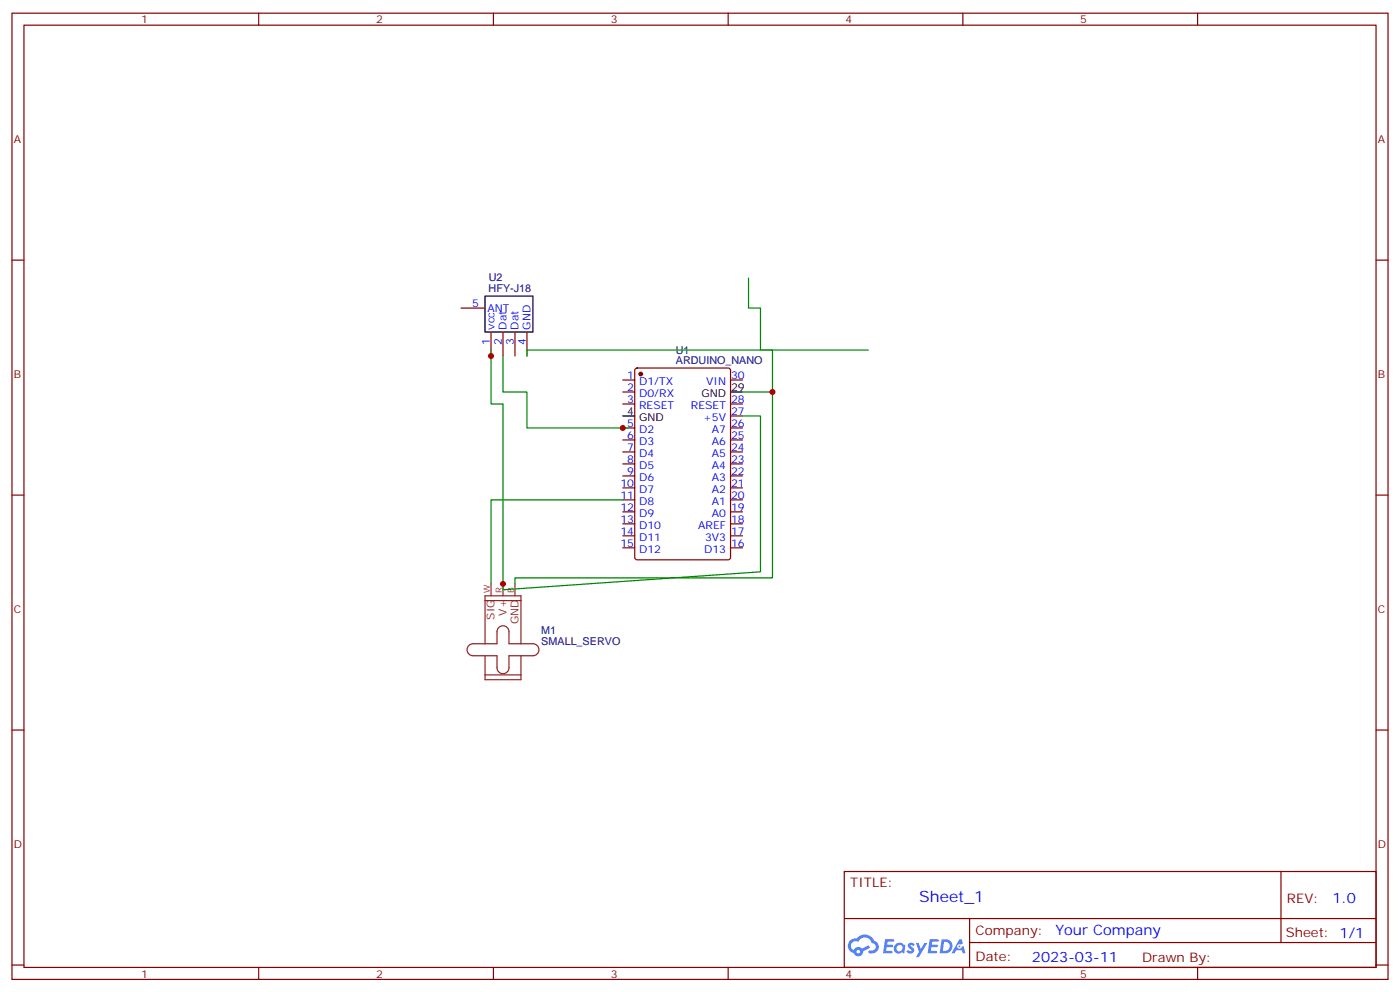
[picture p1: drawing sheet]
<svg xmlns="http://www.w3.org/2000/svg" width="412mm" height="292mm" viewBox="0 0 412 292" stroke-linecap="round" stroke-linejoin="round" font-family="sans-serif">
<g fill="none" stroke="#870000" stroke-width=".35">
<path d="M3.5 3.9h405.4v284.3h-405.4zM7.1 7.4h398.2v277.3h-398.2zM76.2 3.9v3.5M145.3 3.9v3.5M214.5 3.9v3.5M283.6 3.9v3.5M352.8 3.9v3.5M3.5 76.6h3.6M405.3 76.6h3.6M3.5 145.7h3.6M405.3 145.7h3.6M3.5 214.8h3.6"/>
<path d="M405.3 214.8h3.6M248.7 256.5h156.6v28.2h-156.6zM377.3 256.5v20.9M248.7 270.3h156.5M285.6 277.4h119.6M285.6 270.3v14.1M3.5 284h3.6M76.2 284.7v3.5M145.3 284.7v3.5M214.5 284.7v3.5M283.6 284.7v3.5M352.8 284.7v3.5"/>
<path d="M405.3 284h3.6"/>
</g>
<g fill="#5487ff">
<path d="M267.7 277.6a1.22 1.22 0 0 1 1.7 .3l-.4 .6a.47 .47 0 0 0-.3-.4 .47 .47 0 0 0-.5 .2l.1 .2a1.14 1.14 0 0 1 .8 1.8 1.14 1.14 0 0 1-1.9-.1l-.2-.1 .5-.6 .7 .4a.29 .29 0 0 0 .3-.2 .29 .29 0 0 0-.2-.3 1.04 1.04 0 0 1-.6-1.8z"/>
<path d="M260.7 276.4h2.4l.3 .2-.2 .5h-1.8l-.1 .9h1.5l.3 .4-.3 .3h-1.6l-.2 1.1 1.7 .1 .2 .3-.2 .3-2.6 .1z"/>
<path d="M273.8 276.4h2.4l.3 .2-.1 .5h-1.8l-.2 .9h1.6l.3 .4-.4 .3h-1.6l-.1 1.1 1.7 .1 .2 .3-.2 .3h-2.6z"/>
<path d="M282.6 276.4h.7l.3 1.3-.6 .3a.69 .69 0 0 0-1 .2 .69 .69 0 0 0 .4 1 .69 .69 0 0 0 .9-.6l.5-.3 .6 2.2h-.8l-.2-.8h-1.8l-.5 .8h-.8z"/>
<path d="M269.8 277.5h.8l.6 1.8 1.1-1.8h.9l-2.6 4.2h-.8l.9-1.6z"/>
<path d="M277.4 276.4l-.6 4.2h1.3a2.11 2.11 0 0 0 2.5-2.2 2.11 2.11 0 0 0-2.5-2zM278.1 277.1a1.39 1.39 0 0 1 1.7 1.5 1.39 1.39 0 0 1-1.8 1.2h-.3z"/>
<path d="M263.7 278a1.54 1.54 0 0 0-.1 2.2 1.54 1.54 0 0 0 2.2 .1l.6 .3 .3-2.3-.2-.3h-.4a1.49 1.49 0 0 0-2.4 0zM264 279a.94 .94 0 0 1 1.8 0 .94 .94 0 0 1-1.8 0z"/>
<path d="M250.4 276.8a2.18 2.18 0 0 0 1.1 3.7 1.44 1.44 0 0 0 1.6 .9 1.44 1.44 0 0 0 1.2-1.5l2-1-.5-.7-1.9 1a1.47 1.47 0 0 0-2.4 .4 1.39 1.39 0 0 1-.7-1.9 1.39 1.39 0 0 1 2-.5 2.12 2.12 0 0 1 2.2-1.3 2.12 2.12 0 0 1 1.9 1.7 1.14 1.14 0 0 1 1.1 1.4 1.14 1.14 0 0 1-1.7 .7 .43 .43 0 0 0-.5 .4 .43 .43 0 0 0 .4 .5 1.98 1.98 0 0 0 2.5-1.3 1.98 1.98 0 0 0-1.2-2.5 3.1 3.1 0 0 0-5.3-.7l-.9 .1zM252.3 280.1a.55 .55 0 0 1 1.1 0 .55 .55 0 0 1-1.1 0z"/>
<circle cx="282.6" cy="278.5" r=".26"/>
</g>
<g fill="none" stroke="#870000" stroke-width=".35">
<path d="M135.8 90.7h7.1M144.6 97.7v7.1M148.2 97.7v7.1M151.7 97.7v7.1M155.2 97.7v7.1M183.4 111.8h3.6M183.4 115.4h3.6M183.4 118.9h3.6M187.2 108.5l.5-.2h26.8l.6 .4 .1 55.3-.5 .7h-27l-.7-.4v-55.3zM215.2 111.8h3.5M215.2 118.9h3.5M183.4 125.9h3.6"/>
<path d="M183.4 129.5h3.6M183.4 133h3.6M183.4 136.5h3.6M215.2 125.9h3.5M215.2 129.5h3.5M215.2 133h3.5M215.2 136.5h3.5M215.2 122.4h3.5M183.4 140.1h3.6M183.4 143.6h3.6M183.4 147.1h3.6M183.4 150.6h3.6"/>
<path d="M183.4 154.2h3.6M183.4 157.7h3.6M215.2 140.1h3.5M215.2 143.6h3.5M215.2 147.1h3.5M215.2 150.6h3.5M215.2 154.2h3.5M215.2 157.7h3.5M183.4 161.2h3.6M215.2 161.2h3.5"/>
</g>
<circle cx="188.7" cy="110.1" r=".53" fill="#870000" stroke="#870000" stroke-width=".35"/>
<path d="M142.9 87.1h14.1v10.6h-14.1zM215.2 115.4h3.5M183.4 122.4h3.6" fill="none" stroke="#000" stroke-width=".35"/>
<path d="M142.9 176.7h10.6M144.6 171.8v3.5M148.2 171.8v3.5M151.7 171.8v3.5M138.1 190l1.2-.6h7.1v-3.5a1.76 1.76 0 0 1 1.8-1.7 1.76 1.76 0 0 1 1.7 1.7v3.5h7.1a1.76 1.76 0 0 1 1.7 1.8 1.76 1.76 0 0 1-1.7 1.8h-7.1v3.5a1.76 1.76 0 0 1-1.7 1.8 1.76 1.76 0 0 1-1.8-1.8v-3.5h-7.1a1.76 1.76 0 0 1-1.6-1.1 1.76 1.76 0 0 1 .4-1.9zM142.9 189.4v-14.1h10.6v14.1M142.9 193v7h10.6v-7M142.9 198.6h10.6" fill="none" stroke="#8c2424" stroke-width=".35"/>
<path d="M220.5 81.8v8.9h3.5v12.3h31.8M144.6 103v15.9h3.6v54.7l75.8-5.3v-45.9h-5.3M148.2 104.8v10.6h7v10.5h30M155.2 104.8v-1.8h72.3v12.4M218.7 115.4h8.8v54.6h-75.8v1.8M183.4 147.1h-38.8v24.7" fill="none" stroke="#008700" stroke-width=".35"/>
<g fill="#c00">
<circle cx="148.2" cy="171.8" r=".88"/>
<circle cx="144.6" cy="104.8" r=".88"/>
<circle cx="227.5" cy="115.4" r=".88"/>
<circle cx="183.4" cy="125.9" r=".88"/>
</g>
<text font-size="4.6" fill="#00f" x="270.8" y="265.5">Sheet_1</text>
<g font-size="4.2" fill="#00f">
<text x="392.5" y="265.7">1.0</text>
<text x="310.9" y="275.3">Your Company</text>
<text x="304" y="283.1">2023-03-11</text>
</g>
<g font-size="3.9" fill="#800">
<text x="250.5" y="261.1">TITLE:</text>
<text x="379.1" y="265.7">REV:</text>
<text x="287.4" y="275.3">Company:</text>
<text x="378.7" y="275.9">Sheet: 1/1</text>
<text x="287.4" y="282.9">Date:</text>
<text x="336.4" y="283">Drawn By:</text>
</g>
<g font-size="3.2" fill="#800">
<text x="41.6" y="6.9">1</text>
<text x="110.8" y="6.9">2</text>
<text x="179.9" y="6.9">3</text>
<text x="249.1" y="6.9">4</text>
<text x="318.2" y="6.9">5</text>
<text x="4.1" y="42">A</text>
<text x="405.9" y="42">A</text>
<text x="4.1" y="111.1">B</text>
<text x="405.9" y="111.1">B</text>
<text x="4.1" y="180.3">C</text>
<text x="405.9" y="180.3">C</text>
<text x="4.1" y="249.4">D</text>
<text x="405.9" y="249.4">D</text>
<text x="41.6" y="287.7">1</text>
<text x="110.8" y="287.7">2</text>
<text x="179.9" y="287.7">3</text>
<text x="249.1" y="287.7">4</text>
<text x="318.2" y="287.7">5</text>
</g>
<g font-size="3.2" fill="#000080">
<text x="143.9" y="82.7">U2</text>
<text x="143.9" y="85.9">HFY-J18</text>
<text x="199.1" y="107.1">ARDUINO_NANO</text>
<text x="199.1" y="104.2">U1</text>
<text x="159.5" y="189.9">SMALL_SERVO</text>
<text x="159.5" y="186.7">M1</text>
</g>
<g font-size="3.2" fill="#00f">
<text x="139.1" y="90.3">5</text>
<text x="143.6" y="91.7">ANT</text>
<text x="144.3" y="101.5" transform="rotate(-90 144.3 101.5)">1</text>
<text x="145.7" y="97" transform="rotate(-90 145.7 97)">vcc</text>
<text x="147.8" y="101.5" transform="rotate(-90 147.8 101.5)">2</text>
<text x="149.2" y="97" transform="rotate(-90 149.2 97)">Dat</text>
<text x="151.3" y="101.5" transform="rotate(-90 151.3 101.5)">3</text>
<text x="152.8" y="97" transform="rotate(-90 152.8 97)">Dat</text>
<text x="154.9" y="101.5" transform="rotate(-90 154.9 101.5)">4</text>
<text x="156.3" y="97" transform="rotate(-90 156.3 97)">GND</text>
<text x="184.8" y="111.5">1</text>
<text x="188.3" y="113.2">D1/TX</text>
<text x="208" y="113.2">VIN</text>
<text x="215.4" y="111.5">30</text>
<text x="184.8" y="115">2</text>
<text x="184.8" y="118.5">3</text>
<text x="188.3" y="116.8">D0/RX</text>
<text x="215.4" y="118.5">28</text>
<text x="184.8" y="125.6">5</text>
<text x="188.3" y="120.3">RESET</text>
<text x="203.5" y="120.3">RESET</text>
<text x="207.1" y="123.8">+5V</text>
<text x="215.4" y="125.6">26</text>
<text x="215.4" y="122.1">27</text>
<text x="184.8" y="129.1">6</text>
<text x="188.3" y="127.4">D2</text>
<text x="188.3" y="130.9">D3</text>
<text x="209.7" y="130.9">A6</text>
<text x="209.7" y="127.4">A7</text>
<text x="215.4" y="129.1">25</text>
<text x="184.8" y="132.6">7</text>
<text x="184.8" y="136.2">8</text>
<text x="188.3" y="134.4">D4</text>
<text x="188.3" y="137.9">D5</text>
<text x="209.7" y="137.9">A4</text>
<text x="209.7" y="134.4">A5</text>
<text x="215.4" y="136.2">23</text>
<text x="215.4" y="132.6">24</text>
<text x="182.8" y="143.2">10</text>
<text x="184.8" y="139.7">9</text>
<text x="188.3" y="141.5">D6</text>
<text x="209.7" y="141.5">A3</text>
<text x="215.4" y="143.2">21</text>
<text x="215.4" y="139.7">22</text>
<text x="182.8" y="146.8">11</text>
<text x="188.3" y="145">D7</text>
<text x="188.3" y="148.5">D8</text>
<text x="209.7" y="148.5">A1</text>
<text x="209.7" y="145">A2</text>
<text x="215.4" y="146.8">20</text>
<text x="182.8" y="150.3">12</text>
<text x="182.8" y="153.8">13</text>
<text x="188.3" y="152">D9</text>
<text x="188.3" y="155.6">D10</text>
<text x="205.7" y="155.6">AREF</text>
<text x="209.7" y="152">A0</text>
<text x="215.4" y="153.8">18</text>
<text x="215.4" y="150.3">19</text>
<text x="182.8" y="157.3">14</text>
<text x="182.8" y="160.9">15</text>
<text x="188.3" y="159.1">D11</text>
<text x="207.7" y="159.1">3V3</text>
<text x="215.4" y="160.9">16</text>
<text x="215.4" y="157.3">17</text>
<text x="188.3" y="162.6">D12</text>
<text x="207.4" y="162.6">D13</text>
</g>
<g font-size="3.2">
<text x="206.6" y="116.8">GND</text>
<text x="215.4" y="115">29</text>
<text x="184.8" y="122.1">4</text>
<text x="188.3" y="123.8">GND</text>
</g>
<g font-size="3.2" fill="#8d2323">
<text x="145.7" y="182.4" transform="rotate(-90 145.7 182.4)">SIG</text>
<text x="149.2" y="181.2" transform="rotate(-90 149.2 181.2)">V+</text>
<text x="152.8" y="183.7" transform="rotate(-90 152.8 183.7)">GND</text>
</g>
<g font-size="2.5" fill="#8d2323">
<text x="144.3" y="174.6" transform="rotate(-90 144.3 174.6)">W</text>
<text x="147.8" y="174.6" transform="rotate(-90 147.8 174.6)">R</text>
<text x="151.3" y="174.6" transform="rotate(-90 151.3 174.6)">B</text>
</g>
</svg>
